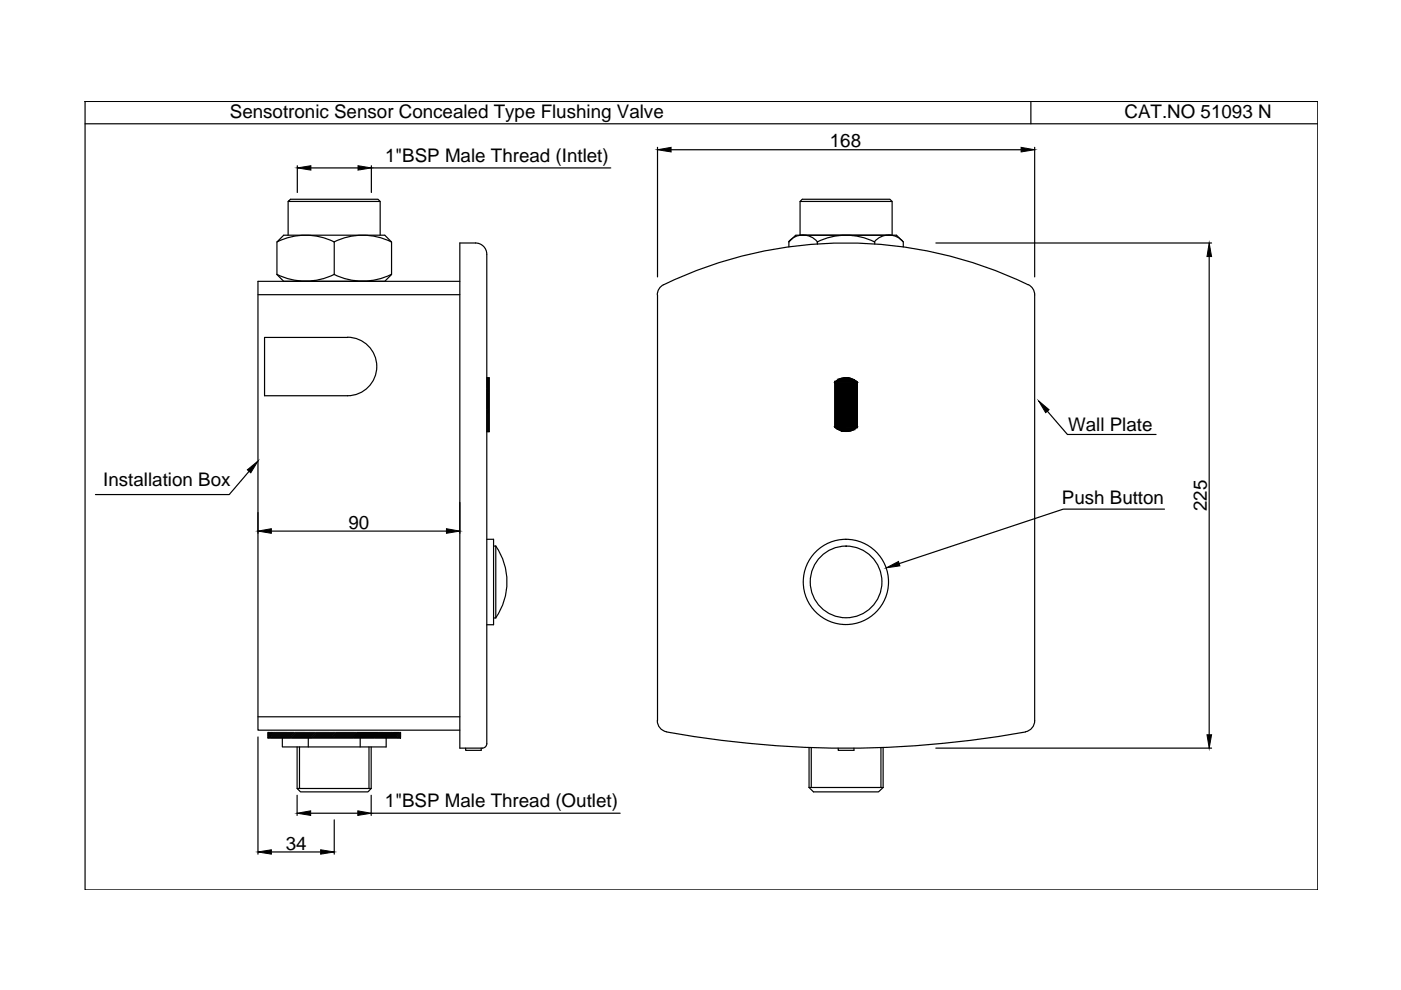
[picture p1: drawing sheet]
<svg xmlns="http://www.w3.org/2000/svg" width="297mm" height="210mm" viewBox="0 0 297 210" stroke-linecap="round" stroke-linejoin="round" font-family="sans-serif">
<!-- layer: 0 -->
<g fill="none" stroke="#000" stroke-width=".25">
<path d="M18 21.5h261.4v167.2h-261.4zM18 26.2h261.4M63 35.1v5.7M65.9 35.6h10M78.7 35.1v5.7M78.7 35.6h50.8M139.4 31.2v27.5M142.3 31.8h74.2M218.6 21.5v4.7M219.4 31.2v27.5M58.7 51.3l1.5-1.4h21.4l1.4 1.4v6.9l-1.4 1.4h-21.4l-1.5-1.4zM58.7 51.3a13.6 13.6 0 0 1 12.2 0v6.9a13.8 13.8 0 0 1-12.2 0"/>
<path d="M61.1 42.7v7.2M70.8 58.2a13.6 13.6 0 0 0 12.2 0M80.6 42.7h-19.5l.5-.5h18.5l.5 .5v7.2M83 51.3a13.6 13.6 0 0 0-12.2 0M97.5 59.6h-42.8v95.2h42.8M103.2 53.9a2.39 2.39 0 0 0-2.4-2.4h-3.3v107.1h4.8M103.2 53.9v103.8a.95 .95 0 0 1-.9 .9M167.3 52.4v-1.1l1.4-1.4h21.4l1.4 1.4v1.1M169.6 42.7l.5-.5h18.6l.4 .5v7.2h-19.5zM169.6 42.7h19.5M173.3 51.3a4 4 0 0 0-6.1 0M173.3 51.3v.4"/>
<path d="M185.4 51.3a13.6 13.6 0 0 0-12.1 0M185.5 51.3v.4M191.5 51.3a4 4 0 0 0-6.1 0M198.4 51.5h58.5M256.4 54.4v101.4M54.7 62.5h42.8M73.7 71.5a6.2 6.2 0 0 1 6.2 6.2 6.2 6.2 0 0 1-6.2 6.2h-17.6v-12.4h17.6M139.4 62.5v90.3M218 60.4a88.6 88.6 0 0 0-77.7 .2 2.39 2.39 0 0 0-.9 1.9M218 60.4a2.39 2.39 0 0 1 1.4 2.1M219.4 62.5v90.3a2.39 2.39 0 0 1-2 2.4M52.8 99.9l-4.2 5h-28.4"/>
<path d="M103.2 80.1h.5v11.4h-.5l.5-.5M103.3 80.1l-.1 .1M103.5 80.1l-.3 .3M103.7 80.1l-.5 .5M103.7 80.3l-.5 .5M103.7 80.6l-.5 .4M103.7 80.8l-.5 .4M103.7 81l-.5 .4M103.7 81.2l-.5 .5M103.7 81.4l-.5 .5M103.7 81.6l-.5 .5M103.7 81.8l-.5 .5"/>
<path d="M103.7 82l-.5 .6M103.7 82.3l-.5 .5M103.7 82.5l-.5 .5M103.7 82.7l-.5 .5M103.7 82.9l-.5 .5M103.7 83.1l-.5 .5M103.7 83.4l-.5 .4M103.7 83.6l-.5 .4M103.7 83.8l-.5 .4M103.7 84l-.5 .5M103.7 84.2l-.5 .5M103.7 84.4l-.5 .5"/>
<path d="M103.7 84.6l-.5 .5M103.7 84.8l-.5 .5M103.7 85l-.5 .5M103.7 85.3l-.5 .4M103.7 85.5l-.5 .4M103.7 85.7l-.5 .4M103.7 85.9l-.5 .5M103.7 86.1l-.5 .5M103.7 86.3l-.5 .5M103.7 86.5l-.5 .5M103.7 86.7l-.5 .5M103.7 87l-.5 .5"/>
<path d="M103.7 87.2l-.5 .5M103.7 87.4l-.5 .5M103.7 87.6l-.5 .5M103.7 87.8l-.5 .5M103.7 88.1l-.5 .4M103.7 88.3l-.5 .4M103.7 88.5l-.5 .4M103.7 88.7l-.5 .5M103.7 88.9l-.5 .5M103.7 89.1l-.5 .5M103.7 89.3l-.5 .5M103.7 89.5l-.5 .5"/>
<path d="M103.7 89.7l-.5 .5M103.7 90l-.5 .4M103.7 90.2l-.5 .4M103.7 90.4l-.5 .4M103.7 90.6l-.5 .5M103.7 90.8l-.5 .5M103.7 91.2l-.3 .3M103.7 91.4l-.1 .1M177 81v9.5a3.5 3.5 0 0 0 4.7 0M181.7 81a3.5 3.5 0 0 0-4.7 0M181.8 81v9.6M222.1 87.2l4.2 4.9h18.8"/>
<path d="M54.7 108.7v4.4M57.5 112.6h37.2M103.2 114.3h1.4v18.2h-1.4M104.6 115.8h.5M105.1 115.8a13.4 13.4 0 0 1 0 15.2M105.1 115.8v15.2h-.5M246.9 108h-21.5l-34.8 11.5M54.7 152h42.8M54.7 156.3v24.8M56.8 155.3v1.2h28.1M57 155.3l-.2 .1M57.2 155.3l-.4 .4"/>
<path d="M57.4 155.3l-.6 .6M57.6 155.3l-.8 .8M57.8 155.3l-1 1M58.1 155.3l-1.2 1.2M58.3 155.3l-1.2 1.2M58.5 155.3l-1.2 1.2M58.7 155.3l-1.2 1.2M58.9 155.3l-1.2 1.2M59.1 155.3l-1.1 1.2M59.4 155.3l-1.2 1.2M59.6 155.3l-1.2 1.2M59.8 155.3l-1.2 1.2"/>
<path d="M60 155.3l-1.2 1.2M60.2 155.3l-1.2 1.2M60.4 155.3l-1.2 1.2M60.6 155.3l-1.2 1.2M60.8 155.3l-1.2 1.2M61 155.3l-1.1 1.2v1.9h22v-1.9l1.2-1.2M61.3 155.3l-1.2 1.2M61.5 155.3l-1.2 1.2M61.7 155.3l-1.2 1.2M61.9 155.3l-1.2 1.2M62.1 155.3l-1.2 1.2M62.3 155.3l-1.2 1.2"/>
<path d="M62.6 155.3l-1.3 1.2M62.8 155.3l-1.2 1.2M63 158.4v8.8l.7 .7h14.3l.7-.7M63 155.3l-1.2 1.2M63.2 155.3l-1.2 1.2M63.4 155.3l-1.2 1.2M63.5 158.4v8.8M63.6 155.3l-1.2 1.2M63.8 155.3l-1.1 1.2M64.1 155.3l-1.2 1.2M64.3 155.3l-1.2 1.2M64.5 155.3l-1.2 1.2"/>
<path d="M64.7 155.3l-1.2 1.2M64.9 155.3l-1.2 1.2M65.1 155.3l-1.2 1.2M65.3 155.3l-1.2 1.2M65.4 156.5v1.9M65.5 155.3l-1.2 1.2M65.7 155.3l-1.1 1.2M66 155.3l-1.2 1.2M66.2 155.3l-1.2 1.2M66.4 155.3l-1.2 1.2M66.6 155.3l-1.2 1.2M66.8 155.3l-1.2 1.2"/>
<path d="M67.1 155.3l-1.3 1.2M67.3 155.3l-1.3 1.2M67.5 155.3l-1.2 1.2M67.7 155.3l-1.2 1.2M67.9 155.3l-1.2 1.2M68.1 155.3l-1.2 1.2M68.3 155.3l-1.2 1.2M68.5 155.3l-1.1 1.2M68.7 155.3l-1.1 1.2M69 155.3l-1.2 1.2M69.2 155.3l-1.2 1.2M69.4 155.3l-1.2 1.2"/>
<path d="M69.6 155.3l-1.2 1.2M69.8 155.3l-1.2 1.2M70 155.3l-1.2 1.2M70.2 155.3l-1.2 1.2M70.4 155.3l-1.1 1.2M70.7 155.3l-1.2 1.2M70.9 155.3l-1.2 1.2M71.1 155.3l-1.2 1.2M71.3 155.3l-1.2 1.2M71.5 155.3l-1.2 1.2M71.8 155.3l-1.3 1.2M72 155.3l-1.2 1.2"/>
<path d="M72.2 155.3l-1.2 1.2M72.4 155.3l-1.2 1.2M72.6 155.3l-1.2 1.2M72.8 155.3l-1.2 1.2M73 155.3l-1.2 1.2M73.2 155.3l-1.1 1.2M73.4 155.3l-1.1 1.2M73.7 155.3l-1.2 1.2M73.9 155.3l-1.2 1.2M74.1 155.3l-1.2 1.2M74.3 155.3l-1.2 1.2M74.5 155.3l-1.2 1.2"/>
<path d="M74.7 155.3l-1.2 1.2M74.9 155.3l-1.2 1.2M75.1 155.3l-1.1 1.2M75.4 155.3l-1.2 1.2M75.6 155.3l-1.2 1.2M75.8 155.3l-1.2 1.2M76 155.3l-1.2 1.2M76.2 155.3l-1.1 1.2M76.4 156.5v1.9M76.5 155.3l-1.2 1.2M76.7 155.3l-1.2 1.2M76.9 155.3l-1.2 1.2"/>
<path d="M77.1 155.3l-1.2 1.2M77.3 155.3l-1.2 1.2M77.5 155.3l-1.2 1.2M77.7 155.3l-1.2 1.2M77.9 155.3l-1.1 1.2M78.1 155.3l-1.1 1.2M78.2 158.4v8.8M78.4 155.3l-1.2 1.2M78.6 155.3l-1.2 1.2M78.7 158.4v8.8M78.8 155.3l-1.2 1.2M79 155.3l-1.2 1.2"/>
<path d="M79.2 155.3l-1.2 1.2M79.4 155.3l-1.2 1.2M79.6 155.3l-1.2 1.2M79.8 155.3l-1.1 1.2M80.1 155.3l-1.2 1.2M80.3 155.3l-1.2 1.2M80.5 155.3l-1.2 1.2M80.7 155.3l-1.2 1.2M80.9 155.3l-1.1 1.2M81.2 155.3l-1.2 1.2M81.4 155.3l-1.2 1.2M81.6 155.3l-1.2 1.2"/>
<path d="M81.8 155.3l-1.2 1.2M82 155.3l-1.2 1.2M82.2 155.3l-1.2 1.2M82.4 155.3l-1.2 1.2M82.6 155.3l-1.2 1.2M82.8 155.3l-1.1 1.2M83.3 155.3l-1.2 1.2M83.5 155.3l-1.2 1.2M83.7 155.3l-1.2 1.2M83.9 155.3l-1.2 1.2M84.1 155.3l-1.2 1.2M84.3 155.3l-1.2 1.2"/>
<path d="M84.5 155.3l-1.1 1.2M84.8 155.3l-1.2 1.2M84.9 155.4l-1.1 1.1M84.9 155.6l-.9 .9M84.9 155.8l-.7 .7M84.9 156l-.4 .5M84.9 156.3l-.2 .2M84.9 155.3v1.2M98.7 158.6v.5h3.3v-.5M139.4 152.8a2.39 2.39 0 0 0 1.9 2.4M141.4 155.2a211.4 211.4 0 0 0 76 0M171.5 158.5v8.5"/>
<path d="M172 158.5v8.5M177.7 158.6v.5h3.4v-.5M186.8 158.5v8.5M187.2 158.5v8.5M198.4 158.6h58.5M63 167.2h15.7M63 168.6v4.3M65.9 172.4h10M70.9 173.8v7.3M78.7 168.6v4.3M78.7 172.4h52.8M171.5 167l1 .9h13.8l.9-.9"/>
<path d="M171.5 167h15.7M57.5 180.6h10.5"/>
<circle cx="179.3" cy="123.4" r="9"/>
<circle cx="179.4" cy="123.4" r="7.6"/>
</g>
<g fill="#000" stroke="#000" stroke-width=".21">
<path d="M63 35.6l2.9-.5v1zM75.9 35.1l2.8 .5-2.8 .5zM139.4 31.8l2.9-.6v1zM216.5 31.2l2.9 .6-2.9 .4zM256.4 51.5l.5 2.9h-1zM52.5 99.6l2.2-1.9-1.5 2.5zM220.2 85l2.2 1.9-.7 .6zM54.7 112.6l2.8-.5v1zM94.7 112.1l2.8 .5-2.8 .5zM187.9 120.4l2.6-1.4 .3 1zM255.9 155.8h1l-.5 2.8zM63 172.4l2.9-.5v1z"/>
<path d="M75.9 171.9l2.8 .5-2.8 .5zM54.7 180.6l2.8-.4v.9zM68 180.2l2.9 .4-2.9 .5z"/>
<path d="M177 81h4.8l-4.2-.4zM177.6 80.6h3.6l.6 .4z"/>
<path d="M177 81v9.6h4.8zM177 81h4.8v9.6z"/>
<path d="M177.6 80.6h3.6l-2.9-.3zM178.3 80.3h2.2l.7 .3z"/>
<path d="M177 90.6l.6 .4h3.6zM177 90.6h4.8l-.6 .4z"/>
<path d="M178.3 80.3h2.2l-1.5-.2zM179 80.1l1.5 .2z"/>
<path d="M177.6 91l.7 .3h2.2zM177.6 91h3.6l-.7 .3z"/>
<path d="M178.3 91.3l1.4 .2zM178.3 91.3h2.2l-.8 .2z"/>
</g>
<g font-size="4">
<text x="48.7" y="25.1">Sensotronic Sensor Concealed Type Flushing Valve</text>
<text x="238.4" y="25.1">CAT.NO 51093 N</text>
<text x="81.7" y="34.3">1&quot;BSP Male Thread (Intlet)</text>
<text x="175.9" y="31.2">168</text>
<text x="226.4" y="91.5">Wall Plate</text>
<text x="21.9" y="103.1">Installation Box</text>
<text x="225.1" y="106.9">Push Button</text>
<text x="73.9" y="112.1">90</text>
<text x="255.9" y="108.4" transform="rotate(-90 255.9 108.4)">225</text>
<text x="81.6" y="171.1">1&quot;BSP Male Thread (Outlet)</text>
<text x="60.6" y="180.1">34</text>
</g>
</svg>
